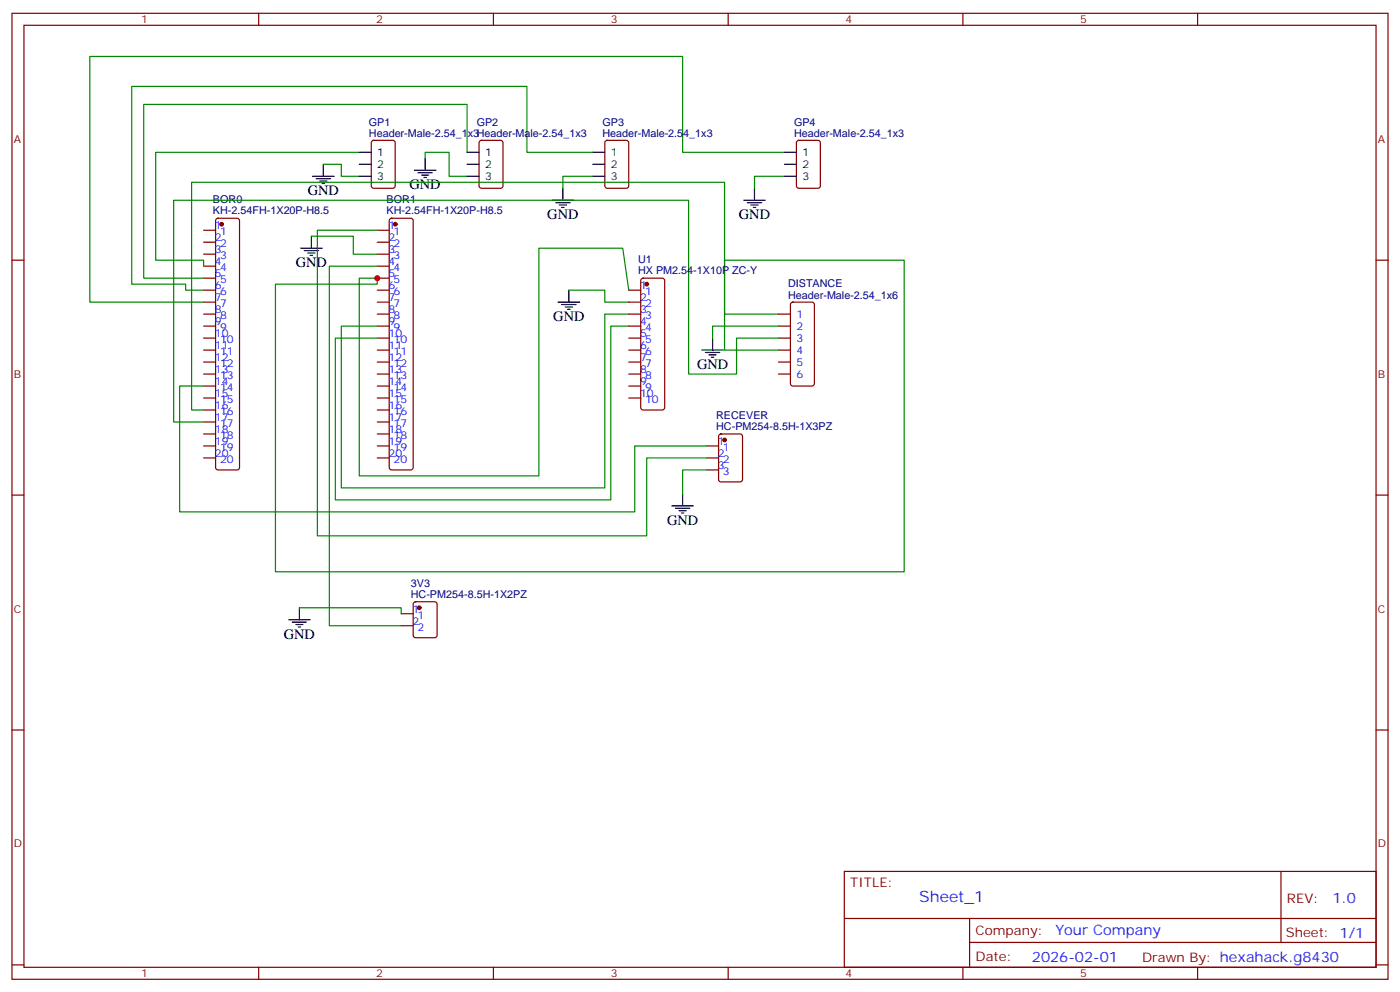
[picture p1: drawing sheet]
<svg xmlns="http://www.w3.org/2000/svg" width="412mm" height="292mm" viewBox="0 0 412 292" stroke-linecap="round" stroke-linejoin="round" font-family="sans-serif">
<g fill="none" stroke="#870000" stroke-width=".35">
<path d="M3.5 3.9h405.4v284.4h-405.4zM7.1 7.4h398.2v277.3h-398.2zM76.2 3.9v3.5M145.3 3.9v3.5M214.5 3.9v3.5M283.6 3.9v3.5M352.8 3.9v3.5M109.6 41.5l.5-.2h5.6l.7 .4v13l-.4 .7h-5.9l-.7-.4v-13zM141.3 41.5l.5-.2h5.7l.6 .4 .1 13-.5 .7h-5.9l-.6-.4-.1-13zM178.4 41.5l.5-.2h5.6l.7 .4v13l-.5 .7h-5.8l-.7-.4v-13zM234.8 41.5l.5-.2h5.6l.7 .4 .1 13-.5 .7h-5.9l-.6-.4-.1-13zM3.5 76.6h3.6"/>
<path d="M60 67.8h3.5M60 71.3h3.5M60 74.8h3.5M60 78.4h3.5M63.7 64.4l.5-.2h5.6l.5 .2 .3 .5v72.7l-.3 .5-.5 .2h-5.6l-.5-.2-.2-.5v-72.7zM111.1 67.8h3.6M111.1 71.3h3.6M111.1 74.8h3.6M111.1 78.4h3.6M114.9 64.4l.5-.2h5.6l.5 .2 .2 .5v72.7l-.2 .5-.5 .2h-5.6l-.5-.2-.2-.5v-72.7zM405.3 76.6h3.6M60 81.9h3.5"/>
<path d="M60 85.4h3.5M60 88.9h3.5M60 92.5h3.5M60 96h3.5M60 99.5h3.5M111.1 81.9h3.6M111.1 85.4h3.6M111.1 88.9h3.6M111.1 92.5h3.6M111.1 96h3.6M111.1 99.5h3.6M185.2 85.4h3.5"/>
<path d="M185.2 88.9h3.5M185.2 92.5h3.5M185.2 96h3.5M185.2 99.5h3.5M189 82.1l.4-.2h5.7l.5 .2 .2 .5v37.4l-.2 .5-.5 .2h-5.7l-.5-.2-.2-.5v-37.4zM229.3 92.5h3.5M229.3 96h3.5M229.3 99.5h3.5M233.1 89.1l.4-.2h5.7l.6 .5 .1 23.5-.5 .7h-5.9l-.6-.4-.1-23.6zM60 103h3.5M60 106.6h3.5M60 110.1h3.5"/>
<path d="M60 113.6h3.5M60 117.2h3.5M111.1 103h3.6M111.1 106.6h3.6M111.1 110.1h3.6M111.1 113.6h3.6M111.1 117.2h3.6M185.2 103h3.5M185.2 106.6h3.5M185.2 110.1h3.5M185.2 113.6h3.5M185.2 117.2h3.5"/>
<path d="M229.3 103h3.5M229.3 106.6h3.5M229.3 110.1h3.5M60 120.7h3.5M60 124.2h3.5M60 127.7h3.5M60 131.3h3.5M60 134.8h3.5M111.1 120.7h3.6M111.1 124.2h3.6M111.1 127.7h3.6M111.1 131.3h3.6"/>
<path d="M111.1 134.8h3.6M208.1 131.3h3.6M208.1 134.8h3.6M208.1 138.3h3.6M211.9 127.9l.5-.2h5.6l.7 .5v12.9l-.4 .7-5.9 .1-.7-.5v-13zM3.5 145.7h3.6M405.3 145.7h3.6M121.9 177.3l.5-.2h5.7l.6 .5 .1 9.4-.5 .7h-5.9l-.6-.4-.1-9.5zM118.2 180.7h3.5M118.2 184.2h3.5M3.5 214.9h3.6M405.3 214.9h3.6"/>
<path d="M248.7 256.5h156.6v28.2h-156.6zM377.3 256.5v20.9M248.7 270.4h156.5M285.6 277.4h119.6M285.6 270.4v14.1M3.5 284h3.6M76.2 284.7v3.6M145.3 284.7v3.6M214.5 284.7v3.6M283.6 284.7v3.6M352.8 284.7v3.6M405.3 284h3.6"/>
</g>
<g fill="#870000" stroke="#870000" stroke-width=".35">
<circle cx="65.3" cy="66" r=".53"/>
<circle cx="116.4" cy="66" r=".53"/>
<circle cx="213.4" cy="129.5" r=".53"/>
<circle cx="123.5" cy="178.9" r=".53"/>
<circle cx="190.5" cy="83.6" r=".53"/>
</g>
<g fill="none" stroke="#000" stroke-width=".35">
<path d="M92.1 51.9h6.3M93.1 52.6h4.3M94.2 53.3h2.1M94.9 54h.7M95.2 48.4v3.5M105.8 51.9h3.6M105.8 44.8h3.6M105.8 48.4h3.6M122.1 50.1h6.3M123.1 50.8h4.3M124.2 51.5h2.1M124.9 52.2h.7"/>
<path d="M125.2 46.6v3.5M137.6 51.9h3.5M137.6 44.8h3.5M137.6 48.4h3.5M162.6 58.9h6.4M163.7 59.7h4.2M165.8 55.4v3.5M174.6 51.9h3.6M174.6 44.8h3.6M174.6 48.4h3.6M219.1 58.9h6.3M220.1 59.7h4.3"/>
<path d="M222.2 55.4v3.5M231.1 51.9h3.5M231.1 44.8h3.5M231.1 48.4h3.5M88.5 73.1h6.4M89.6 73.8h4.2M90.7 74.5h2.1M91.4 75.2h.7M91.7 69.5v3.6M164.7 60.4h2.2M165.5 61.1h.7M221.2 60.4h2.1"/>
<path d="M221.9 61.1h.7M164.4 88.9h6.3M165.5 89.6h4.2M166.5 90.3h2.1M167.2 91.1h.7M167.6 85.4v3.5M209.9 99.5v3.5M206.7 103h6.4M207.8 103.8h4.2M208.8 104.5h2.2M209.5 105.2h.8M197.9 148.9h6.4"/>
<path d="M199 149.6h4.2M200 150.3h2.1M200.7 151h.7M201.1 145.4v3.5M88.2 178.9v3.5M85 182.4h6.4M86.1 183.1h4.2M87.1 183.8h2.2M87.8 184.5h.7"/>
</g>
<g fill="none" stroke="#008700" stroke-width=".35">
<path d="M95.2 48.4h5.3v3.5h5.3M105.8 44.8h-59.9v31.8h14.1v1.8M125.2 46.6v-1.8h7.1v7.1h5.3M137.6 44.8v-14.1h-95.3v51.2h17.7M174.6 44.8h-19.4v-19.4h-116.4v58.2h15.9v1.8h5.3M174.6 51.9h-8.8v3.5M231.1 44.8h-30v-28.2h-174.6v72.3h33.5M231.1 51.9h-8.9v3.5M91.7 69.5h12.4v5.3h7M111.1 67.8h-17.6v89.9h97v-22.9h17.6M111.1 78.4h-14.1v105.8h21.2M167.6 85.4h10.6v3.5h7"/>
<path d="M185.2 85.4l-1.8-12.3h-24.7v67h-52.9v-58.2h5.3v1.7h-30v84.7h185.2v-91.7h-52.9v15.9h15.9M185.2 92.5h-7v51.1h-77.7v-47.6h10.6M185.2 96h-5.3v51.1h-81.1v-47.6h12.3M229.3 96h-19.4v3.5M229.3 99.5h-12.3v10.6h-14.2v-51.2h-151.6v65.3h8.8M60 113.6h-7.1v37.1h134.1v-19.4h21.1M229.3 103h-15.9v-49.3h-157v67h3.6M208.1 138.3h-7v7.1M88.2 178.9h30v1.8"/>
</g>
<circle cx="111.1" cy="81.9" r=".88" fill="#c00"/>
<text font-size="4.6" fill="#00f" x="270.8" y="265.5">Sheet_1</text>
<g font-size="4.2">
<text x="90.7" y="57.5">GND</text>
<text x="120.6" y="55.8">GND</text>
<text x="161.2" y="64.6">GND</text>
<text x="217.7" y="64.6">GND</text>
<text x="87.1" y="78.7">GND</text>
<text x="163" y="94.6">GND</text>
<text x="205.3" y="108.7">GND</text>
<text x="196.5" y="154.6">GND</text>
<text x="83.6" y="188.1">GND</text>
</g>
<g font-size="4.2" fill="#00f">
<text x="392.5" y="265.8">1.0</text>
<text x="310.9" y="275.3">Your Company</text>
<text x="304" y="283.1">2026-02-01</text>
</g>
<g font-size="3.9" fill="#800">
<text x="250.5" y="261.1">TITLE:</text>
<text x="379.1" y="265.8">REV:</text>
<text x="287.4" y="275.3">Company:</text>
<text x="378.7" y="275.9">Sheet: 1/1</text>
<text x="287.4" y="283">Date:</text>
<text x="336.4" y="283.1">Drawn By: hexahack.g8430</text>
</g>
<g font-size="3.2" fill="#800">
<text x="41.6" y="6.9">1</text>
<text x="110.8" y="6.9">2</text>
<text x="179.9" y="6.9">3</text>
<text x="249.1" y="6.9">4</text>
<text x="318.2" y="6.9">5</text>
<text x="4.1" y="42">A</text>
<text x="405.9" y="42">A</text>
<text x="4.1" y="111.2">B</text>
<text x="405.9" y="111.2">B</text>
<text x="4.1" y="180.3">C</text>
<text x="405.9" y="180.3">C</text>
<text x="4.1" y="249.4">D</text>
<text x="405.9" y="249.4">D</text>
<text x="41.6" y="287.7">1</text>
<text x="110.8" y="287.7">2</text>
<text x="179.9" y="287.7">3</text>
<text x="249.1" y="287.7">4</text>
<text x="318.2" y="287.7">5</text>
</g>
<g font-size="3.2" fill="#000080">
<text x="108.7" y="40.3">Header-Male-2.54_1x3Header-Male-2.54_1x3</text>
<text x="108.7" y="37">GP1</text>
<text x="140.4" y="37">GP2</text>
<text x="177.5" y="40.3">Header-Male-2.54_1x3</text>
<text x="177.5" y="37">GP3</text>
<text x="233.9" y="40.3">Header-Male-2.54_1x3</text>
<text x="233.9" y="37">GP4</text>
<text x="62.7" y="59.8">BOR0</text>
<text x="113.9" y="59.8">BOR1</text>
<text x="62.7" y="63">KH-2.54FH-1X20P-H8.5</text>
<text x="113.9" y="63">KH-2.54FH-1X20P-H8.5</text>
<text x="188" y="77.4">U1</text>
<text x="188" y="80.6">HX PM2.54-1X10P ZC-Y</text>
<text x="232.1" y="87.9">Header-Male-2.54_1x6</text>
<text x="232.1" y="84.6">DISTANCE</text>
<text x="211" y="123.3">RECEVER</text>
<text x="211" y="126.5">HC-PM254-8.5H-1X3PZ</text>
<text x="121" y="172.7">3V3</text>
<text x="121" y="175.9">HC-PM254-8.5H-1X2PZ</text>
</g>
<g font-size="3.2">
<text x="111.1" y="45.9">1</text>
<text x="142.9" y="45.9">1</text>
<text x="179.9" y="45.9">1</text>
<text x="236.4" y="45.9">1</text>
<text x="111.1" y="53">3</text>
<text x="111.1" y="49.4">2</text>
<text x="142.9" y="53">3</text>
<text x="142.9" y="49.4">2</text>
<text x="179.9" y="53">3</text>
<text x="179.9" y="49.4">2</text>
<text x="236.4" y="53">3</text>
<text x="236.4" y="49.4">2</text>
</g>
<g font-size="3.2" fill="#00f">
<text x="63.3" y="67.4">1</text>
<text x="63.3" y="70.9">2</text>
<text x="64.8" y="69.2">1</text>
<text x="114.5" y="67.4">1</text>
<text x="114.5" y="70.9">2</text>
<text x="116" y="69.2">1</text>
<text x="63.3" y="74.5">3</text>
<text x="63.3" y="78">4</text>
<text x="64.8" y="72.7">2</text>
<text x="64.8" y="76.2">3</text>
<text x="114.5" y="74.5">3</text>
<text x="114.5" y="78">4</text>
<text x="116" y="72.7">2</text>
<text x="116" y="76.2">3</text>
<text x="63.3" y="81.5">5</text>
<text x="64.8" y="79.8">4</text>
<text x="64.8" y="83.3">5</text>
<text x="114.5" y="81.5">5</text>
<text x="116" y="79.8">4</text>
<text x="116" y="83.3">5</text>
<text x="63.3" y="85.1">6</text>
<text x="63.3" y="88.6">7</text>
<text x="64.8" y="86.8">6</text>
<text x="114.5" y="85.1">6</text>
<text x="114.5" y="88.6">7</text>
<text x="116" y="86.8">6</text>
<text x="188.6" y="85.1">1</text>
<text x="188.6" y="88.6">2</text>
<text x="190" y="86.8">1</text>
<text x="63.3" y="92.1">8</text>
<text x="63.3" y="95.6">9</text>
<text x="64.8" y="90.3">7</text>
<text x="64.8" y="93.9">8</text>
<text x="114.5" y="92.1">8</text>
<text x="114.5" y="95.6">9</text>
<text x="116" y="90.3">7</text>
<text x="116" y="93.9">8</text>
<text x="188.6" y="92.1">3</text>
<text x="188.6" y="95.6">4</text>
<text x="190" y="90.3">2</text>
<text x="190" y="93.9">3</text>
<text x="234.6" y="93.5">1</text>
<text x="63.3" y="99.2">10</text>
<text x="64.8" y="97.4">9</text>
<text x="64.8" y="100.9">10</text>
<text x="114.5" y="99.2">10</text>
<text x="116" y="97.4">9</text>
<text x="116" y="100.9">10</text>
<text x="188.6" y="99.2">5</text>
<text x="190" y="97.4">4</text>
<text x="190" y="100.9">5</text>
<text x="234.6" y="97">2</text>
<text x="234.6" y="100.6">3</text>
<text x="63.3" y="102.7">11</text>
<text x="63.3" y="106.2">12</text>
<text x="64.8" y="104.5">11</text>
<text x="64.8" y="108">12</text>
<text x="114.5" y="102.7">11</text>
<text x="114.5" y="106.2">12</text>
<text x="116" y="104.5">11</text>
<text x="116" y="108">12</text>
<text x="188.6" y="102.7">6</text>
<text x="188.6" y="106.2">7</text>
<text x="190" y="104.5">6</text>
<text x="190" y="108">7</text>
<text x="234.6" y="104.1">4</text>
<text x="234.6" y="107.6">5</text>
<text x="63.3" y="109.7">13</text>
<text x="63.3" y="113.3">14</text>
<text x="64.8" y="111.5">13</text>
<text x="114.5" y="109.7">13</text>
<text x="114.5" y="113.3">14</text>
<text x="116" y="111.5">13</text>
<text x="188.6" y="109.7">8</text>
<text x="188.6" y="113.3">9</text>
<text x="190" y="111.5">8</text>
<text x="234.6" y="111.2">6</text>
<text x="63.3" y="116.8">15</text>
<text x="64.8" y="115">14</text>
<text x="64.8" y="118.6">15</text>
<text x="114.5" y="116.8">15</text>
<text x="116" y="115">14</text>
<text x="116" y="118.6">15</text>
<text x="188.6" y="116.8">10</text>
<text x="190" y="115">9</text>
<text x="190" y="118.6">10</text>
<text x="63.3" y="120.3">16</text>
<text x="63.3" y="123.9">17</text>
<text x="64.8" y="122.1">16</text>
<text x="64.8" y="125.6">17</text>
<text x="114.5" y="120.3">16</text>
<text x="114.5" y="123.9">17</text>
<text x="116" y="122.1">16</text>
<text x="116" y="125.6">17</text>
<text x="63.3" y="127.4">18</text>
<text x="63.3" y="130.9">19</text>
<text x="64.8" y="129.2">18</text>
<text x="114.5" y="127.4">18</text>
<text x="114.5" y="130.9">19</text>
<text x="116" y="129.2">18</text>
<text x="211.5" y="130.9">1</text>
<text x="63.3" y="134.4">20</text>
<text x="64.8" y="132.7">19</text>
<text x="64.8" y="136.2">20</text>
<text x="114.5" y="134.4">20</text>
<text x="116" y="132.7">19</text>
<text x="116" y="136.2">20</text>
<text x="211.5" y="134.4">2</text>
<text x="211.5" y="138">3</text>
<text x="213" y="132.7">1</text>
<text x="213" y="136.2">2</text>
<text x="213" y="139.7">3</text>
<text x="121.5" y="180.3">1</text>
<text x="121.5" y="183.8">2</text>
<text x="123" y="182.1">1</text>
<text x="123" y="185.6">2</text>
</g>
</svg>
